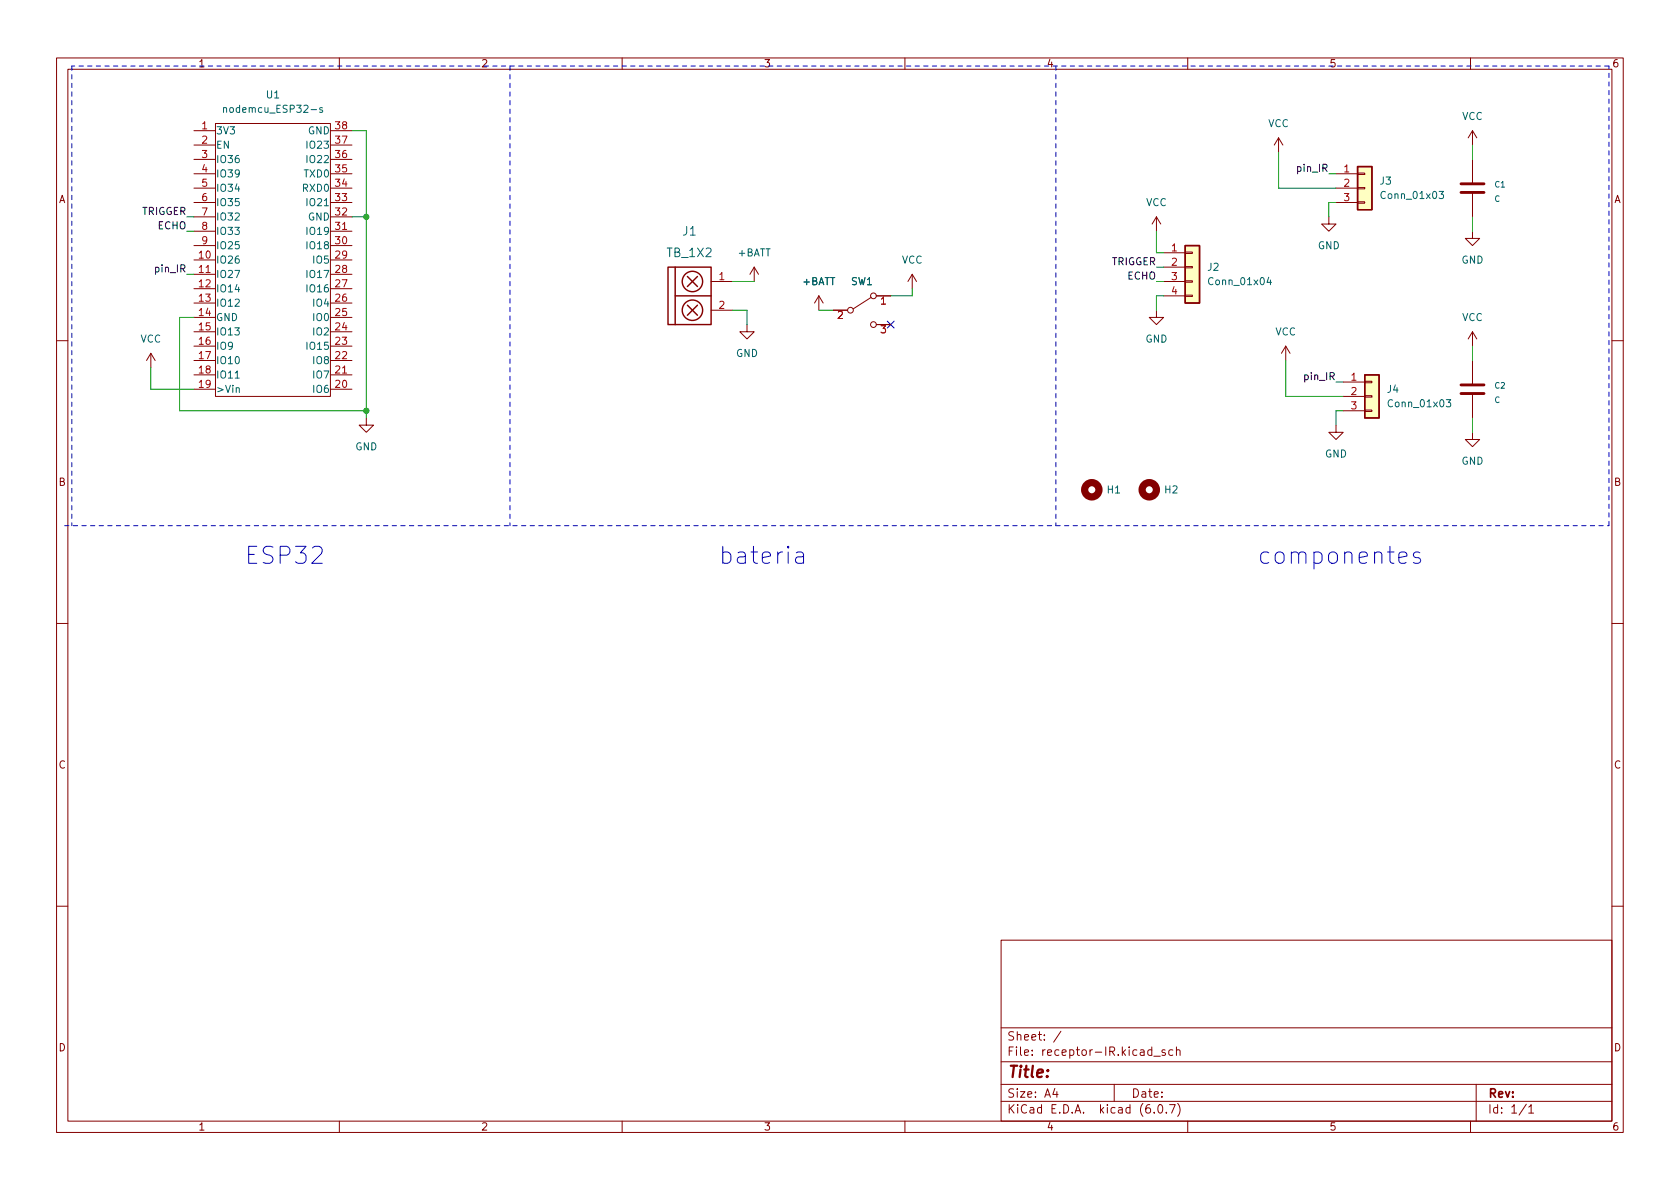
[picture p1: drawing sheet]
<svg xmlns="http://www.w3.org/2000/svg" width="297mm" height="210mm" viewBox="0 0 297 210" stroke-linecap="round" stroke-linejoin="round" font-family="sans-serif">
<g fill="none" stroke="#840000" stroke-width=".18">
<path d="M10 10.2h277v190.1h-277zM12 12.2h273v186.1h-273zM60 10.2v2M110 10.2v2M160 10.2v2M210 10.2v2M260 10.2v2M34.3 30.7h3.8M34.3 33.3h3.8M34.3 35.8h3.8M34.3 23.1h3.8M34.3 25.6h3.8"/>
<path d="M34.3 28.2h3.8M34.3 38.3h3.8M38.1 21.8h20.3v48.3h-20.3zM58.4 30.7h3.8M58.4 33.3h3.8M58.4 35.8h3.8M58.4 23.1h3.8M58.4 25.6h3.8M58.4 28.2h3.8M58.4 38.3h3.8M204.5 38.3l-.8 1.3M204.5 38.3v2.6"/>
<path d="M204.5 38.3l.7 1.3M226.1 24.4l-.8 1.2M226.1 24.4v2.5M226.1 24.4l.7 1.2M234.9 38.3v1.3h1.3l-1.3 1.3-1.2-1.3h1.2M236.2 30.7h3.8M236.2 33.3h3.8M236.2 35.8h3.8M240 35.7h1.3v.2h-1.3zM240 33.1h1.3v.3h-1.3zM240 30.6h1.3v.3h-1.3zM260.3 23.1v2.5"/>
<path d="M260.3 28.2v4.3M260.3 34v4.3M260.3 23.1l-.7 1.3M260.3 23.1l.8 1.3M34.3 46h3.8M34.3 48.5h3.8M34.3 51h3.8M34.3 53.6h3.8M34.3 56.1h3.8M34.3 58.7h3.8M34.3 43.4h3.8M34.3 40.9h3.8"/>
<path d="M58.4 46h3.8M58.4 48.5h3.8M58.4 51h3.8M58.4 53.6h3.8M58.4 56.1h3.8M58.4 58.7h3.8M58.4 43.4h3.8M58.4 40.9h3.8M125.7 49.8h3.8M125.7 54.9h3.8M132.1 57.4v1.3h1.2l-1.2 1.2-1.3-1.2h1.3M133.3 47.2l-.7 1.3"/>
<path d="M133.3 47.2v2.6M133.3 47.2l.8 1.3M144.8 52.3l-.8 1.3M144.8 52.3v2.6M144.8 52.3l.7 1.3M147.3 54.9h2.6M154.1 52.6l-3.2 2M154.9 52.3h2.6M154.9 57.4h2.6M161.3 48.5l-.8 1.3M161.3 48.5v2.5M161.3 48.5l.8 1.3"/>
<path d="M204.5 54.9v1.2h1.2l-1.2 1.3-1.3-1.3h1.3M205.7 44.7h3.8M205.7 47.2h3.8M205.7 49.8h3.8M205.7 52.3h3.8M209.5 52.2h1.3v.2h-1.3zM209.5 49.7h1.3v.2h-1.3zM209.5 47.1h1.3v.3h-1.3zM209.5 44.6h1.3v.2h-1.3zM260.3 40.9v1.3h1.3l-1.3 1.2-1.2-1.2h1.2M260.3 58.7v2.5M260.3 58.7l-.7 1.2"/>
<path d="M260.3 58.7l.8 1.2M10 60.2h2M26.7 62.5l-.8 1.2M26.7 62.5v2.5M26.7 62.5l.7 1.2M34.3 61.2h3.8M34.3 63.7h3.8M34.3 66.3h3.8M34.3 68.8h3.8M58.4 61.2h3.8M58.4 63.7h3.8M58.4 66.3h3.8"/>
<path d="M58.4 68.8h3.8M64.8 73.9v1.3h1.2l-1.2 1.2-1.3-1.2h1.3M227.3 61.2l-.7 1.3M227.3 61.2v2.5M227.3 61.2l.8 1.3M236.2 75.2v1.2h1.3l-1.3 1.3-1.3-1.3h1.3M237.5 67.6h3.8M237.5 70.1h3.8M237.5 72.6h3.8M241.3 72.5h1.3v.3h-1.3zM241.3 70h1.3v.2h-1.3zM241.3 67.4h1.3v.3h-1.3z"/>
<path d="M260.3 76.4v1.3h1.3l-1.3 1.3-1.2-1.3h1.2M260.3 63.7v4.4M260.3 69.6v4.3M285 60.2h2M10 110.2h2M285 110.2h2M10 160.2h2M177 166.3h108v32h-108zM285 160.2h2M60 198.3v2M110 198.3v2M160 198.3v2"/>
<path d="M177 194.8h108M177 191.8h108M177 187.8h108M177 181.8h108M186.5 192.5l-.4 1h1M186.9 193v1M187.6 182.4l-1.3 1.9M197 191.8v3M203.6 185.7l-.4-.1-.3 .3v.4l.2 .3h.5M203.6 185.1v1.5M204 186.8h1.1M204.1 196.7v.1"/>
<path d="M204.9 195.4l.2-.1a.81 .81 0 0 1 .6 .7 .81 .81 0 0 1-.3 .8h-.2a.81 .81 0 0 1-.6-.6 .81 .81 0 0 1 .3-.8zM206 185.7l-.4-.1-.2 .2 .1 .3 .5 .1v.4h-.6M206.2 196.7v.1M206.8 195.3h1l-.7 1.5M207.4 185.7l-.5-.1-.3 .3v.4l.2 .3h.6M208 185.8l.2-.2 .4 .1v.9M208 185.1v1.5M208.2 195.1a1.72 1.72 0 0 1 0 2.3M210 198.3v2M260 198.3v2M261 191.8v6.5M269.9 195.3l-1.3 1.9"/>
<path d="M270.3 195.8l.4-.5v1.5M270.3 196.8h.9"/>
<circle cx="150.4" cy="54.9" r=".51"/>
<circle cx="154.4" cy="52.3" r=".51"/>
<circle cx="154.4" cy="57.4" r=".51"/>
</g>
<g fill="#ffffc2" stroke="#ffffc2" stroke-width=".18">
<path d="M241.3 66.3h2.5v7.6h-2.5z"/>
<path d="M240 29.5h2.6v7.6h-2.6z"/>
<path d="M209.5 43.4h2.6v10.2h-2.6z"/>
</g>
<g fill="none" stroke="#840000" stroke-width=".25">
<path d="M240 29.5h2.6v7.6h-2.6zM118.1 47.2h7.6v10.2h-7.6zM119.4 52.3h6.3M119.4 47.2v10.2M121.5 54l1.8 1.7M121.5 48.9l1.8 1.8M123.3 54l-1.8 1.7M123.3 48.9l-1.8 1.8M209.5 43.4h2.6v10.2h-2.6zM241.3 66.3h2.5v7.6h-2.5z"/>
<circle cx="122.4" cy="54.9" r="1.8"/>
<circle cx="122.4" cy="49.8" r="1.8"/>
</g>
<path d="M39.5 19.1l.2-.1 .3 .1 .1 .8M39.5 19v.9M57 19.1l-.3-.1-.2 .2 .1 .2 .4 .1v.3h-.5M254.4 33.8h.8l-.4 .5 .4 .1v.6l-.2 .1-.6-.1M224.3 49l-.3 .9h.8M224.6 49.5v.9M41.6 66.9h.7M41.8 68.7l.2-.1h.3v.8M255.7 70.7h.8l-.4 .5 .3 .1v.5l-.1 .1-.6-.1" fill="none" stroke="#006464" stroke-width=".18"/>
<path d="M258.3 34h4.1M258.3 32.5h4.1M258.3 69.6h4.1M258.3 68.1h4.1" fill="none" stroke="#840000" stroke-width=".51"/>
<g fill="none" stroke="#840000" stroke-width="1.3">
<circle cx="193" cy="86.6" r="1.27"/>
<circle cx="203.2" cy="86.6" r="1.27"/>
</g>
<path d="M140.8 97.8l.3-.2h.5l.3 .2 .2 .2v1.6M142.1 98.3l-.3 .2h-.7a.59 .59 0 0 0-.5 .5 .59 .59 0 0 0 .5 .6h.7l.3-.1M247.3 98.6l1.5-.3-.2-.5-.3-.2h-.5l-.3 .2-.2 .2v1.2l.2 .3 .3 .1h.5l.3-.1M251 97.8l-.7-.2-.3 .2-.1 .2 .1 .5 1 .3 .2 .2-.2 .5-.2 .1h-.6l-.3-.1" fill="none" stroke="#0000c2" stroke-width=".18"/>
<path d="M12.7 11.7v81.3M90.2 11.7v81.3M186.7 11.7v81.3M284.5 11.7h-271.8M11.4 93h273.1M284.5 93v-81.3" fill="none" stroke="#0000c2" stroke-width=".18" stroke-dasharray=".8 .8"/>
<g fill="none" stroke="#009600" stroke-width=".18">
<path d="M33 38.3h1.3M62.2 23.1h2.6v50.8M62.2 38.3h2.6M226.1 26.9v6.4h10.1M234.9 30.7h1.3M236.2 35.8h-1.3v2.5M260.3 25.6v2.6M260.3 38.3v2.6M33 48.5h1.3M33 40.9h1.3M34.3 56.1h-2.6v16.5h33.1M129.5 54.9h2.6v2.5"/>
<path d="M129.5 49.8h3.8M144.8 54.9h2.5M161.3 51v1.3h-3.8M204.5 40.9v3.8h1.2M204.5 49.8h1.2M204.5 47.2h1.2M205.7 52.3h-1.2v2.6M26.7 65v3.8h7.6M227.3 63.7v6.4h10.2M236.2 67.6h1.3M237.5 72.6h-1.3v2.6M260.3 61.2v2.5"/>
<path d="M260.3 73.9v2.5"/>
</g>
<path d="M156.9 56.8l1.2 1.2M158.1 56.8l-1.2 1.2" fill="none" stroke="#000084" stroke-width=".18"/>
<g fill="#009600" stroke="#009600" stroke-width=".18">
<circle cx="64.8" cy="38.3" r=".46"/>
<circle cx="64.8" cy="72.6" r=".46"/>
</g>
<g font-size="4.2" fill="#0000c2">
<text x="43.2" y="99.8">ESP32</text>
<text x="127" y="99.8">bateria</text>
<text x="222.2" y="99.8">componentes</text>
</g>
<text font-size="2.8" fill="#840000" x="178" y="190.6">Title:</text>
<g font-size="2.1" fill="#006464">
<text x="120.7" y="41.7">J1</text>
<text x="118" y="45.5">TB_1X2</text>
</g>
<g font-size="2.1" fill="#840000">
<text x="178" y="184">Sheet: /</text>
<text x="178" y="186.7">File: receptor-IR.kicad_sch</text>
<text x="178" y="196.9">KiCad E.D.A. kicad (6.0.7)</text>
<text x="178" y="194.1">Size: A4</text>
<text x="200" y="194.1">Date:</text>
<text x="263" y="194.1">Rev:</text>
<text x="263" y="196.9">Id: 1/1</text>
</g>
<g font-size="1.8" fill="#840000">
<text x="35" y="11.9">1</text>
<text x="85" y="11.9">2</text>
<text x="135" y="11.9">3</text>
<text x="185" y="11.9">4</text>
<text x="235" y="11.9">5</text>
<text x="285" y="11.9">6</text>
<text x="10.3" y="35.9">A</text>
<text x="285.3" y="35.9">A</text>
<text x="10.3" y="85.9">B</text>
<text x="285.3" y="85.9">B</text>
<text x="10.3" y="135.9">C</text>
<text x="285.3" y="135.9">C</text>
<text x="10.3" y="185.9">D</text>
<text x="285.3" y="185.9">D</text>
<text x="35" y="199.9">1</text>
<text x="85" y="199.9">2</text>
<text x="135" y="199.9">3</text>
<text x="185" y="199.9">4</text>
<text x="235" y="199.9">5</text>
<text x="285" y="199.9">6</text>
</g>
<g font-size="1.8" fill="#006464">
<text x="47.1" y="17.4">U1</text>
<text x="38.1" y="23.7">3V3</text>
<text x="40.3" y="19.9">nodemcu_ESP32-s</text>
<text x="54.5" y="23.7">GND</text>
<text x="224.2" y="22.5">VCC</text>
<text x="258.5" y="21.2">VCC</text>
<text x="38.1" y="26.3">EN</text>
<text x="38.1" y="28.8">IO36</text>
<text x="54.6" y="28.8">IO22</text>
<text x="54.6" y="26.3">IO23</text>
<text x="38.1" y="31.4">IO39</text>
<text x="38.1" y="33.9">IO34</text>
<text x="53.7" y="33.9">RXD0</text>
<text x="53.9" y="31.4">TXD0</text>
<text x="244" y="32.6">J3</text>
<text x="244.5" y="35.2">Conn_01x03</text>
<text x="38.1" y="36.4">IO35</text>
<text x="38.1" y="39">IO32</text>
<text x="38.1" y="41.5">IO33</text>
<text x="54.5" y="39">GND</text>
<text x="54.6" y="41.5">IO19</text>
<text x="54.6" y="36.4">IO21</text>
<text x="202.6" y="36.4">VCC</text>
<text x="38.1" y="46.6">IO26</text>
<text x="38.1" y="44.1">IO25</text>
<text x="54.6" y="44.1">IO18</text>
<text x="55.5" y="46.6">IO5</text>
<text x="130.5" y="45.3">+BATT</text>
<text x="159.4" y="46.6">VCC</text>
<text x="213.5" y="47.9">J2</text>
<text x="233" y="44.1">GND</text>
<text x="258.4" y="46.6">GND</text>
<text x="38.1" y="49.1">IO27</text>
<text x="38.1" y="51.7">IO14</text>
<text x="54.6" y="51.7">IO16</text>
<text x="54.6" y="49.1">IO17</text>
<text x="141.9" y="50.4">+BATT</text>
<text x="150.5" y="50.4">SW1</text>
<text x="214" y="50.4">Conn_01x04</text>
<text x="38.1" y="54.2">IO12</text>
<text x="38.1" y="56.8">GND</text>
<text x="38.1" y="59.3">IO13</text>
<text x="55.5" y="59.3">IO2</text>
<text x="55.5" y="56.8">IO0</text>
<text x="55.5" y="54.2">IO4</text>
<text x="225.5" y="59.3">VCC</text>
<text x="258.5" y="56.8">VCC</text>
<text x="24.8" y="60.6">VCC</text>
<text x="38.1" y="61.8">IO9</text>
<text x="38.1" y="64.4">IO10</text>
<text x="54.6" y="61.8">IO15</text>
<text x="55.5" y="64.4">IO8</text>
<text x="130.1" y="63.1">GND</text>
<text x="202.5" y="60.6">GND</text>
<text x="38.1" y="66.9">IO11</text>
<text x="38.1" y="69.5">&gt;Vin</text>
<text x="55.5" y="69.5">IO6</text>
<text x="55.5" y="66.9">IO7</text>
<text x="245.3" y="69.5">J4</text>
<text x="245.8" y="72">Conn_01x03</text>
<text x="62.8" y="79.6">GND</text>
<text x="234.3" y="80.9">GND</text>
<text x="258.4" y="82.2">GND</text>
<text x="195.8" y="87.2">H1</text>
<text x="206" y="87.2">H2</text>
</g>
<g font-size="1.8" fill="#a90000">
<text x="35.7" y="22.9">1</text>
<text x="59.3" y="22.9">38</text>
<text x="35.7" y="25.4">2</text>
<text x="35.7" y="27.9">3</text>
<text x="59.3" y="27.9">36</text>
<text x="59.3" y="25.4">37</text>
<text x="35.7" y="30.5">4</text>
<text x="35.7" y="33">5</text>
<text x="35.7" y="35.6">6</text>
<text x="59.3" y="35.6">33</text>
<text x="59.3" y="33">34</text>
<text x="59.3" y="30.5">35</text>
<text x="237.6" y="30.5">1</text>
<text x="237.6" y="33">2</text>
<text x="237.6" y="35.6">3</text>
<text x="35.7" y="38.1">7</text>
<text x="35.7" y="40.6">8</text>
<text x="59.3" y="40.6">31</text>
<text x="59.3" y="38.1">32</text>
<text x="35.2" y="45.7">10</text>
<text x="35.7" y="43.2">9</text>
<text x="59.3" y="45.7">29</text>
<text x="59.3" y="43.2">30</text>
<text x="207.2" y="44.4">1</text>
<text x="207.2" y="47">2</text>
<text x="35.2" y="48.3">11</text>
<text x="35.2" y="50.8">12</text>
<text x="35.2" y="53.3">13</text>
<text x="59.3" y="53.3">26</text>
<text x="59.3" y="50.8">27</text>
<text x="59.3" y="48.3">28</text>
<text x="127.1" y="49.5">1</text>
<text x="155.7" y="53.8">1</text>
<text x="207.2" y="49.5">3</text>
<text x="207.2" y="52.1">4</text>
<text x="35.2" y="55.9">14</text>
<text x="35.2" y="58.4">15</text>
<text x="59.3" y="58.4">24</text>
<text x="59.3" y="55.9">25</text>
<text x="127.1" y="54.6">2</text>
<text x="148.1" y="56.4">2</text>
<text x="155.7" y="58.9">3</text>
<text x="35.2" y="61">16</text>
<text x="35.2" y="63.5">17</text>
<text x="59.3" y="63.5">22</text>
<text x="59.3" y="61">23</text>
<text x="35.2" y="66">18</text>
<text x="35.2" y="68.6">19</text>
<text x="59.3" y="68.6">20</text>
<text x="59.3" y="66">21</text>
<text x="238.9" y="67.3">1</text>
<text x="238.9" y="69.8">2</text>
<text x="238.9" y="72.4">3</text>
</g>
<g font-size="1.8" fill="#0f0f0f">
<text x="229.5" y="30.4">pin_IR</text>
<text x="25" y="38">TRIGGER</text>
<text x="27.9" y="40.5">ECHO</text>
<text x="196.4" y="46.9">TRIGGER</text>
<text x="27.6" y="48.2">pin_IR</text>
<text x="199.4" y="49.4">ECHO</text>
<text x="230.8" y="67.2">pin_IR</text>
</g>
<g font-size="1.4" fill="#006464">
<text x="264.2" y="35.7">C</text>
<text x="264.3" y="33.1">C1</text>
<text x="264.2" y="71.2">C</text>
<text x="264.3" y="68.7">C2</text>
</g>
</svg>
